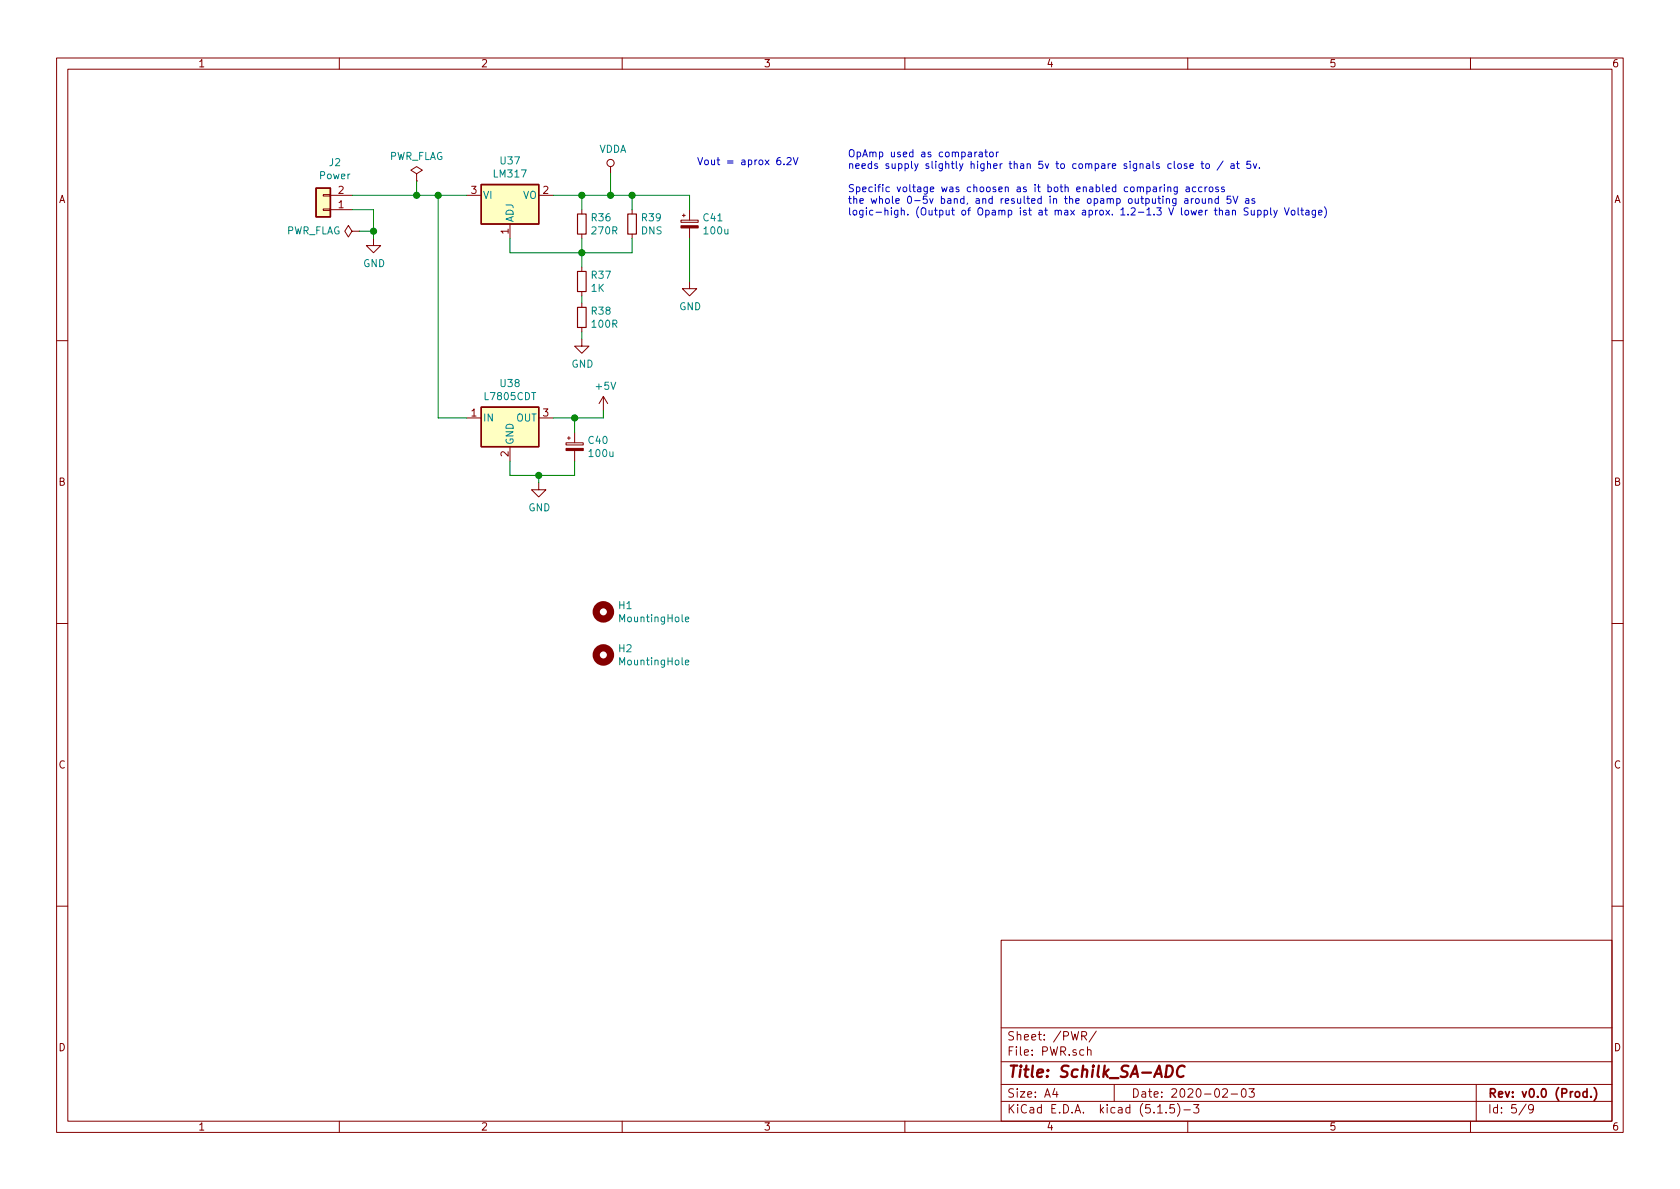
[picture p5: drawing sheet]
EESchema Schematic File Version 4
EELAYER 30 0
EELAYER END
$Descr A4 11693 8268
encoding utf-8
Sheet 5 9
Title "Schilk_SA-ADC"
Date "2020-02-03"
Rev "v0.0 (Prod.)"
Comp ""
Comment1 ""
Comment2 ""
Comment3 ""
Comment4 ""
$EndDescr
$Comp
L power:VDDA #PWR0191
U 1 1
P 4250 1200
F 0 "#PWR0191" H 4250 1050 50  0001 C CNN
F 1 "VDDA" H 4267 1373 50  0000 C CNN
F 2 "" H 4250 1200 50  0001 C CNN
F 3 "" H 4250 1200 50  0001 C CNN
	1    4250 1200
	1    0    0    -1  
$EndComp
Wire Wire Line
	4250 1200 4250 1350
Wire Wire Line
	4250 1350 4050 1350
Wire Wire Line
	3550 1650 3550 1750
Wire Wire Line
	3550 1750 4050 1750
Wire Wire Line
	3250 1350 3050 1350
$Comp
L Device:R_Small R36
U 1 1
P 4050 1550
F 0 "R36" H 4109 1596 50  0000 L CNN
F 1 "270R" H 4109 1505 50  0000 L CNN
F 2 "Resistor_SMD:R_0603_1608Metric" H 4050 1550 50  0001 C CNN
F 3 "~" H 4050 1550 50  0001 C CNN
	1    4050 1550
	1    0    0    -1  
$EndComp
Wire Wire Line
	4050 1750 4050 1650
Wire Wire Line
	4050 1450 4050 1350
Connection ~ 4050 1350
Wire Wire Line
	4050 1350 3850 1350
$Comp
L Device:R_Small R37
U 1 1
P 4050 1950
F 0 "R37" H 4109 1996 50  0000 L CNN
F 1 "1K" H 4109 1905 50  0000 L CNN
F 2 "Resistor_SMD:R_0603_1608Metric" H 4050 1950 50  0001 C CNN
F 3 "~" H 4050 1950 50  0001 C CNN
	1    4050 1950
	1    0    0    -1  
$EndComp
Wire Wire Line
	4050 1850 4050 1750
Connection ~ 4050 1750
$Comp
L Device:R_Small R38
U 1 1
P 4050 2200
F 0 "R38" H 4109 2246 50  0000 L CNN
F 1 "100R" H 4109 2155 50  0000 L CNN
F 2 "Resistor_SMD:R_0603_1608Metric" H 4050 2200 50  0001 C CNN
F 3 "~" H 4050 2200 50  0001 C CNN
	1    4050 2200
	1    0    0    -1  
$EndComp
Wire Wire Line
	4050 2050 4050 2100
Wire Wire Line
	4050 2300 4050 2350
$Comp
L Device:R_Small R39
U 1 1
P 4400 1550
F 0 "R39" H 4459 1596 50  0000 L CNN
F 1 "DNS" H 4459 1505 50  0000 L CNN
F 2 "Resistor_SMD:R_0603_1608Metric" H 4400 1550 50  0001 C CNN
F 3 "~" H 4400 1550 50  0001 C CNN
	1    4400 1550
	1    0    0    -1  
$EndComp
Wire Wire Line
	4400 1450 4400 1350
Connection ~ 4250 1350
Wire Wire Line
	4050 1750 4400 1750
Wire Wire Line
	4400 1750 4400 1650
Text Notes 4850 1150 0    50   ~ 0
Vout = aprox 6.2V
Text Notes 5900 1500 0    50   ~ 0
OpAmp used as comparator\nneeds supply slightly higher than 5v to compare signals close to / at 5v.\n\nSpecific voltage was choosen as it both enabled comparing accross\nthe whole 0-5v band, and resulted in the opamp outputing around 5V as\nlogic-high. (Output of Opamp ist at max aprox. 1.2-1.3 V lower than Supply Voltage)
$Comp
L power:GND #PWR0192
U 1 1
P 4050 2350
F 0 "#PWR0192" H 4050 2100 50  0001 C CNN
F 1 "GND" H 4055 2177 50  0000 C CNN
F 2 "" H 4050 2350 50  0001 C CNN
F 3 "" H 4050 2350 50  0001 C CNN
	1    4050 2350
	1    0    0    -1  
$EndComp
$Comp
L Regulator_Linear:L7805 U38
U 1 1
P 3550 2900
F 0 "U38" H 3550 3142 50  0000 C CNN
F 1 "L7805CDT" H 3550 3051 50  0000 C CNN
F 2 "Package_TO_SOT_SMD:TO-252-2" H 3575 2750 50  0001 L CIN
F 3 "http://www.st.com/content/ccc/resource/technical/document/datasheet/41/4f/b3/b0/12/d4/47/88/CD00000444.pdf/files/CD00000444.pdf/jcr:content/translations/en.CD00000444.pdf" H 3550 2850 50  0001 C CNN
	1    3550 2900
	1    0    0    -1  
$EndComp
Wire Wire Line
	3250 2900 3050 2900
$Comp
L power:+5V #PWR0193
U 1 1
P 4200 2850
F 0 "#PWR0193" H 4200 2700 50  0001 C CNN
F 1 "+5V" H 4215 3023 50  0000 C CNN
F 2 "" H 4200 2850 50  0001 C CNN
F 3 "" H 4200 2850 50  0001 C CNN
	1    4200 2850
	1    0    0    -1  
$EndComp
Wire Wire Line
	4200 2850 4200 2900
Wire Wire Line
	4200 2900 4000 2900
$Comp
L Device:CP_Small C40
U 1 1
P 4000 3100
F 0 "C40" H 4088 3146 50  0000 L CNN
F 1 "100u" H 4088 3055 50  0000 L CNN
F 2 "Capacitor_SMD:CP_Elec_8x6.5" H 4000 3100 50  0001 C CNN
F 3 "~" H 4000 3100 50  0001 C CNN
	1    4000 3100
	1    0    0    -1  
$EndComp
Wire Wire Line
	4000 3000 4000 2900
Connection ~ 4000 2900
Wire Wire Line
	4000 2900 3850 2900
Wire Wire Line
	4000 3200 4000 3300
Wire Wire Line
	4000 3300 3750 3300
Wire Wire Line
	3550 3300 3550 3200
Wire Wire Line
	3750 3300 3750 3350
Connection ~ 3750 3300
Wire Wire Line
	3750 3300 3550 3300
$Comp
L power:GND #PWR0194
U 1 1
P 3750 3350
F 0 "#PWR0194" H 3750 3100 50  0001 C CNN
F 1 "GND" H 3755 3177 50  0000 C CNN
F 2 "" H 3750 3350 50  0001 C CNN
F 3 "" H 3750 3350 50  0001 C CNN
	1    3750 3350
	1    0    0    -1  
$EndComp
$Comp
L Device:CP_Small C41
U 1 1
P 4800 1550
F 0 "C41" H 4888 1596 50  0000 L CNN
F 1 "100u" H 4888 1505 50  0000 L CNN
F 2 "Capacitor_SMD:CP_Elec_8x6.5" H 4800 1550 50  0001 C CNN
F 3 "~" H 4800 1550 50  0001 C CNN
	1    4800 1550
	1    0    0    -1  
$EndComp
Wire Wire Line
	4800 1450 4800 1350
Wire Wire Line
	4250 1350 4400 1350
Connection ~ 4400 1350
Wire Wire Line
	4400 1350 4800 1350
Wire Wire Line
	4800 1650 4800 1950
$Comp
L power:GND #PWR0195
U 1 1
P 4800 1950
F 0 "#PWR0195" H 4800 1700 50  0001 C CNN
F 1 "GND" H 4805 1777 50  0000 C CNN
F 2 "" H 4800 1950 50  0001 C CNN
F 3 "" H 4800 1950 50  0001 C CNN
	1    4800 1950
	1    0    0    -1  
$EndComp
$Comp
L Connector_Generic:Conn_01x02 J2
U 1 1
P 2250 1450
F 0 "J2" H 2168 1125 50  0000 C CNN
F 1 "Power" H 2168 1216 50  0000 C CNN
F 2 "Connector_PinHeader_2.54mm:PinHeader_1x02_P2.54mm_Horizontal" H 2250 1450 50  0001 C CNN
F 3 "~" H 2250 1450 50  0001 C CNN
	1    2250 1450
	-1   0    0    1   
$EndComp
Wire Wire Line
	3050 1350 3050 2900
Wire Wire Line
	2450 1350 2900 1350
Connection ~ 3050 1350
Wire Wire Line
	2450 1450 2600 1450
$Comp
L power:GND #PWR0196
U 1 1
P 2600 1650
F 0 "#PWR0196" H 2600 1400 50  0001 C CNN
F 1 "GND" H 2605 1477 50  0000 C CNN
F 2 "" H 2600 1650 50  0001 C CNN
F 3 "" H 2600 1650 50  0001 C CNN
	1    2600 1650
	1    0    0    -1  
$EndComp
$Comp
L Regulator_Linear:LM317L_TO92 U37
U 1 1
P 3550 1350
F 0 "U37" H 3550 1592 50  0000 C CNN
F 1 "LM317" H 3550 1501 50  0000 C CNN
F 2 "Package_TO_SOT_SMD:TO-252-2" H 3550 1575 50  0001 C CIN
F 3 "http://www.ti.com/lit/ds/snvs775k/snvs775k.pdf" H 3550 1350 50  0001 C CNN
	1    3550 1350
	1    0    0    -1  
$EndComp
$Comp
L Mechanical:MountingHole H1
U 1 1
P 4200 4250
F 0 "H1" H 4300 4296 50  0000 L CNN
F 1 "MountingHole" H 4300 4205 50  0000 L CNN
F 2 "MountingHole:MountingHole_3.2mm_M3_Pad_Via" H 4200 4250 50  0001 C CNN
F 3 "~" H 4200 4250 50  0001 C CNN
	1    4200 4250
	1    0    0    -1  
$EndComp
$Comp
L Mechanical:MountingHole H2
U 1 1
P 4200 4550
F 0 "H2" H 4300 4596 50  0000 L CNN
F 1 "MountingHole" H 4300 4505 50  0000 L CNN
F 2 "MountingHole:MountingHole_3.2mm_M3_Pad_Via" H 4200 4550 50  0001 C CNN
F 3 "~" H 4200 4550 50  0001 C CNN
	1    4200 4550
	1    0    0    -1  
$EndComp
$Comp
L power:PWR_FLAG #FLG0101
U 1 1
P 2900 1250
F 0 "#FLG0101" H 2900 1325 50  0001 C CNN
F 1 "PWR_FLAG" H 2900 1423 50  0000 C CNN
F 2 "" H 2900 1250 50  0001 C CNN
F 3 "~" H 2900 1250 50  0001 C CNN
	1    2900 1250
	1    0    0    -1  
$EndComp
Wire Wire Line
	2900 1350 2900 1250
Connection ~ 2900 1350
Wire Wire Line
	2900 1350 3050 1350
$Comp
L power:PWR_FLAG #FLG0102
U 1 1
P 2500 1600
F 0 "#FLG0102" H 2500 1675 50  0001 C CNN
F 1 "PWR_FLAG" V 2500 1727 50  0000 L CNN
F 2 "" H 2500 1600 50  0001 C CNN
F 3 "~" H 2500 1600 50  0001 C CNN
	1    2500 1600
	0    -1   -1   0   
$EndComp
Wire Wire Line
	2500 1600 2600 1600
Wire Wire Line
	2600 1450 2600 1600
Connection ~ 2600 1600
Wire Wire Line
	2600 1600 2600 1650
$EndSCHEMATC
